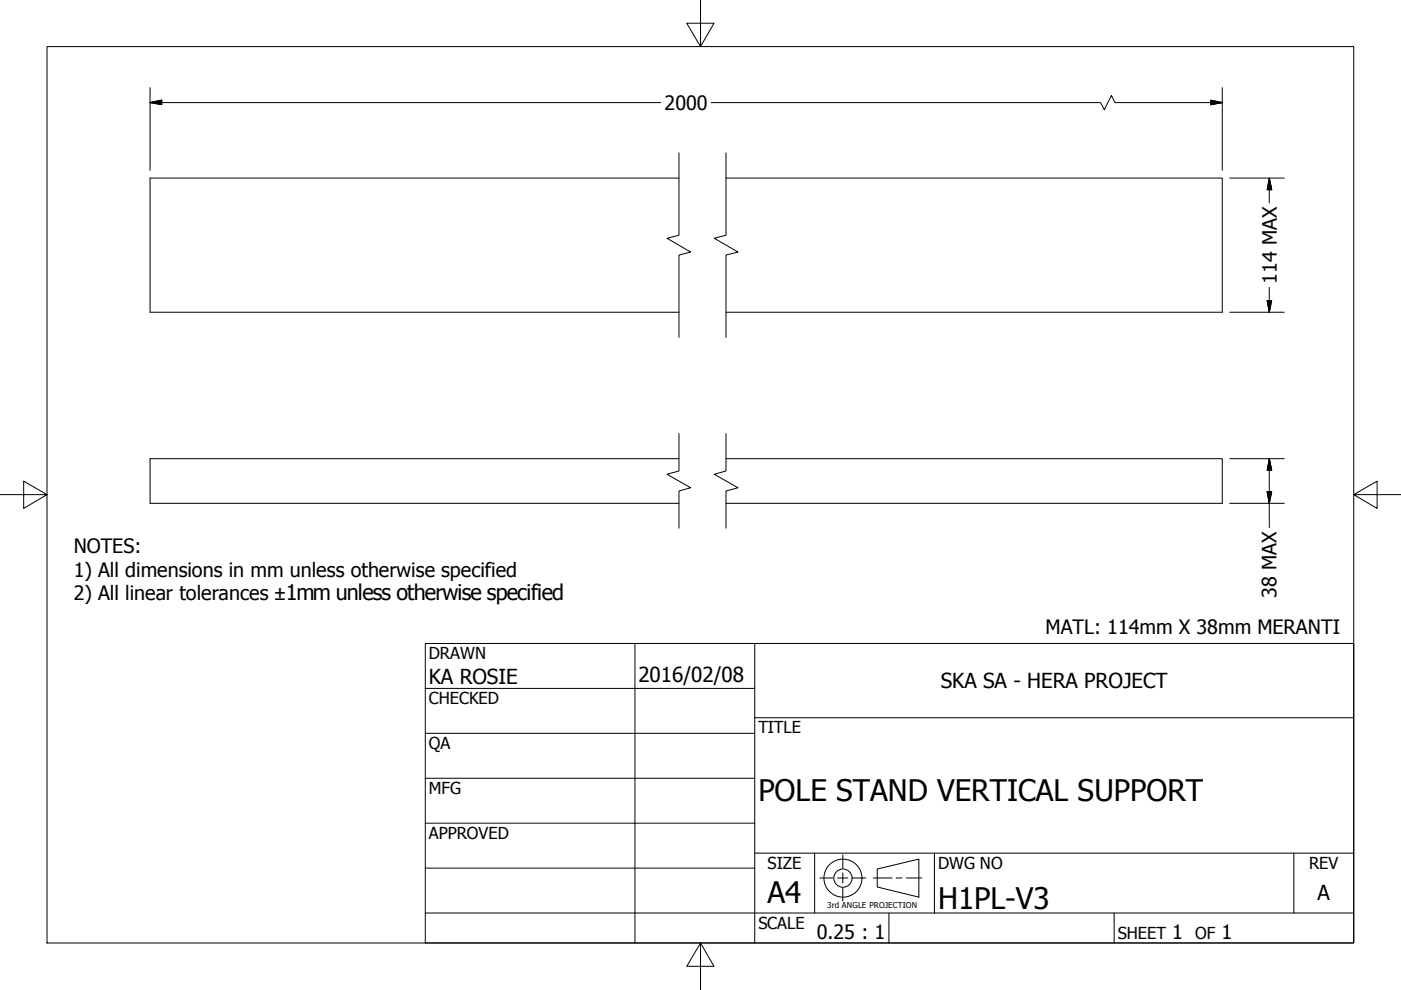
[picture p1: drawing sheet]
<svg xmlns="http://www.w3.org/2000/svg" width="297mm" height="210mm" viewBox="0 0 297 210" stroke-linecap="round" stroke-linejoin="round" font-family="sans-serif">
<!-- layer: Visible (ANSI) -->
<path d="M144 37.8h-112.2v28.4h112.2M153.9 37.8h105.2v28.4h-105.2M144 97.3h-112.2v9.4h112.2M153.9 97.3h105.2v9.4h-105.2" fill="none" stroke="#000" stroke-width=".21"/>
<!-- layer: Break Line (ANSI) -->
<path d="M144 32.4v17.5l-2.6 .6 5 2.9-2.4 .7v17.4M153.9 32.4v17.5l-2.5 .6 5.1 2.9-2.6 .7v17.4M144 91.9v8l-2.6 .7 5 2.8-2.4 .7v7.9M153.9 91.9v8l-2.5 .7 5.1 2.8-2.6 .7v7.9" fill="none" stroke="#000" stroke-width=".21"/>
<!-- layer: Border (ANSI) -->
<path d="M148.5 -.1v10l-2.9-5h5.8l-2.9 5M10 9.9h277v190h-277zM0 104.9h10l-5-2.9v5.8l5-2.9M287 104.9l5 2.9v-5.8l-5 2.9h10M148.5 199.9l2.9 5h-5.8l2.9-5v10" fill="none" stroke="#000" stroke-width=".21"/>
<!-- layer: Title (ANSI) -->
<g fill="none" stroke="#000" stroke-width=".21">
<path d="M90.2 136.4h196.8v63.5h-196.8zM134.6 136.4v63.5M160 136.4v63.5M90.2 146h69.8M90.2 155.5h69.8M160 152.2h127M90.2 165h69.8M90.2 174.5h69.8M90.2 193.6h196.8M90.2 184.1h69.8M160 180.9h127M172.7 180.9v12.7"/>
<path d="M188.5 193.6v6.3M198.1 180.9v12.7M236.2 193.6v6.3M274.3 180.9v12.7"/>
</g>
<!-- layer: Dimension (ANSI) -->
<g fill="none" stroke="#000" stroke-width=".21">
<path d="M31.8 18.6v17.5M259.1 18.6v17.5M31.8 21.8l2.5-.6v1zM31.8 21.8h108.3M150.8 21.8h82.6l.7 1.5 1.5-3.1 .8 1.6h22.7M256.7 21.2l2.4 .6-2.4 .4zM260.7 37.8h11.6M269.1 37.8l.5 2.4h-.9zM269.1 37.8v5.2M260.7 66.2h11.6M268.7 63.7h.9l-.5 2.5zM269.1 60.9v5.3"/>
<path d="M260.7 97.3h11.6M269.1 97.3l.5 2.4h-.9zM269.1 97.3v14.6M260.7 106.7h11.6M268.7 104.2h.9l-.5 2.5z"/>
</g>
<path d="M31.8 21.8l2.5-.6zM31.8 21.8l2.5-.6v1zM256.7 22.2l2.4-.4zM256.7 21.2l2.4 .6-2.4 .4zM269.1 37.8l.5 2.4zM269.1 37.8l.5 2.4h-.9zM268.7 63.7l.4 2.5zM268.7 63.7h.9l-.5 2.5zM269.1 97.3l.5 2.4zM269.1 97.3l.5 2.4h-.9zM268.7 104.2l.4 2.5zM268.7 104.2h.9l-.5 2.5z" fill="#000" stroke="#000" stroke-width=".21"/>
<!-- layer: Sketch Geometry (ANSI) -->
<g fill="none" stroke="#000" stroke-width=".21">
<path d="M173.8 186.2h2.8M177.6 186.2h2.2M178.7 181.3v2.8M178.7 185.1v2.1M178.7 188.3v2.7M180.8 186.2h2.8M185.2 186.2h4M186 184.2l8.8-2v8l-8.8-2.1zM190 186.2h1.3M192.2 186.2h3.3"/>
<circle cx="178.7" cy="186.2" r="4"/>
<circle cx="178.7" cy="186.2" r="1.94"/>
</g>
<g font-size="6.3">
<text x="160.8" y="169.8">POLE STAND VERTICAL SUPPORT</text>
<text x="162.8" y="191.4">A4</text>
<text x="198.9" y="192.7">H1PL-V3</text>
</g>
<g font-size="4.4">
<text x="90.9" y="145.1">KA ROSIE</text>
<text x="135.4" y="144.5">2016/02/08</text>
<text x="199.5" y="145.9">SKA SA - HERA PROJECT</text>
<text x="279.3" y="190.7">A</text>
</g>
<g font-size="4.2">
<text x="140.9" y="23.3">2000</text>
<text x="270.7" y="60.2" transform="rotate(-90 270.7 60.2)">114 MAX</text>
<text x="15.6" y="117.3">NOTES:</text>
<text x="15.6" y="122.3">1) All dimensions in mm unless otherwise specified</text>
<text x="15.6" y="127.3">2) All linear tolerances ±1mm unless otherwise specified</text>
<text x="270.6" y="126.7" transform="rotate(-90 270.6 126.7)">38 MAX</text>
<text x="221.7" y="134.4">MATL: 114mm X 38mm MERANTI</text>
<text x="173.2" y="199.1">0.25 : 1</text>
<text x="248.5" y="199.1">1</text>
<text x="259" y="199.1">1</text>
</g>
<g font-size="3.5">
<text x="90.9" y="139.7">DRAWN</text>
<text x="90.9" y="149.3">CHECKED</text>
<text x="160.8" y="155.5">TITLE</text>
<text x="90.9" y="158.8">QA</text>
<text x="90.9" y="168.3">MFG</text>
<text x="90.9" y="177.8">APPROVED</text>
<text x="162.8" y="184.2">SIZE</text>
<text x="198.9" y="184.2">DWG NO</text>
<text x="277.6" y="184.2">REV</text>
<text x="160.8" y="196.9">SCALE</text>
<text x="237" y="199.1">SHEET</text>
<text x="253.4" y="199.1">OF</text>
</g>
<text font-size="1.7" x="175.4" y="192.6">3rd ANGLE PROJECTION</text>
</svg>
